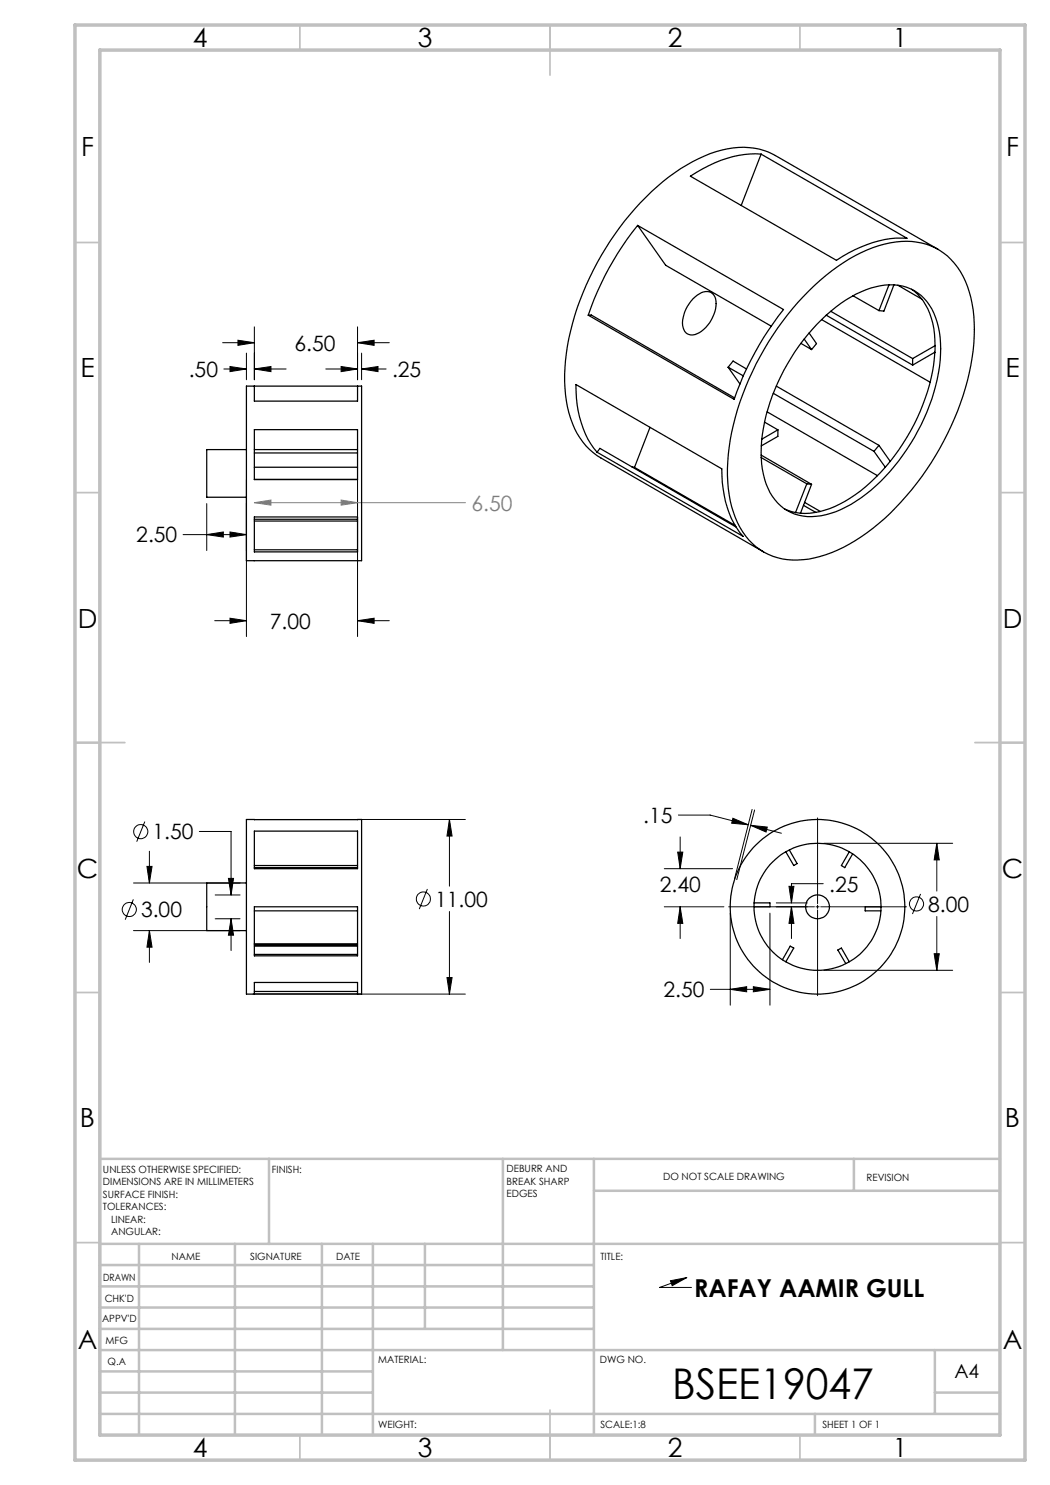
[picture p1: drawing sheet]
<svg xmlns="http://www.w3.org/2000/svg" width="210mm" height="297mm" viewBox="0 0 210 297" stroke-linecap="round" stroke-linejoin="round" font-family="sans-serif">
<g fill="none" stroke="#000" stroke-width=".2">
<path d="M44.5 68.5h6.4M44.8 73.8h4.5M46 73.3l3.3 .5-3.3 .5zM47.6 68l3.3 .5-3.3 .6zM49.3 70.6v5.3M50.9 73.8l3.3-.5v1zM50.9 65.4v10.5M50.9 73.8h6.3M65.2 73.8h6.3M68.2 73.3l3.3 .5-3.3 .5zM71.5 68.5l3.3-.5v1.1zM71.5 65.4v10.5"/>
<path d="M71.5 68.5h6.4M72.3 73.8l3.3-.5v1zM72.3 73.8h4.9M72.3 70.6v5.3M49.3 96v31.3M71.5 96v31.3M36.6 106.9h12.7M41.3 106.9l3.4-.5v1zM41.3 100.7v9.4M46 106.4l3.3 .5-3.3 .5zM42.9 124.1h6.4M46 123.6l3.3 .5-3.3 .6z"/>
<path d="M71.5 124.1l3.3-.5v1.1zM71.5 124.1h6.4M26.7 179.9l-1.7 4M26.7 176.6h21.3M29 164.3l-1.7 4M29.4 173.3h1l-.5 3.3zM29.9 170.2v6.4M39.9 166.3h6.3v12.7M43 179h5M45.7 175.7h1l-.5 3.3zM50.6 163.9h42.5M85.5 177.8l-1.6 4"/>
<path d="M89.9 163.9l.5 3.3h-1zM89.9 163.9v13.3M132.9 173.7h13.6M135.5 170.4h1.1l-.6 3.3zM135.7 163h6.3l7.6 2M136 167.4v6.3M146.6 163.7l3 1.3-3.3-.4zM150.1 165.1l3.4 .3-.3 1zM150.1 165.1l6.2 1.5M150.4 161.9l-3.5 13.9M150.9 162l-3.5 13.9M157.8 177.3h1l-.5 3.3z"/>
<path d="M163.5 163.6v17.1M164.6 176.7h-6.3v3.9M164.8 168.7h25.7M184.1 178.8l-1.6 4M187.4 168.7l.5 3.3h-1.1zM187.4 168.7v9.5M26.7 186.1h21.3M29.9 186.1l.5 3.3h-1zM29.9 186.1v6.4M43 183.8h5M46.2 183.8l.5 3.2h-1zM46.2 183.8v6.3"/>
<path d="M50.6 198.8h42.5M89.4 195.5h1l-.5 3.3zM89.9 182.3v16.5M132.9 181.4h11.9M136 181.4l.6 3.3h-1.1zM136 181.4v6.3M142.1 197.9h11.9M145.7 181.4h17.2M146 197.9l3.3-.6v1.1zM146 182.6v18.4M150.7 197.3l3.3 .6-3.3 .5zM154 182.6v18.4"/>
<path d="M155.3 180.6h6.2M158.3 181.4l.5 3.3h-1zM158.3 181.4v6.3M163.2 181.4h.6M163.5 181v.7M163.5 182v17.1M164.1 181.4h17.2M164.8 194.1h25.7M186.8 190.7h1.1l-.5 3.4zM187.4 183.3v10.8M134.1 256.1l3.3-.6-3 1.6zM137.4 255.5l-5.5 2h6.4"/>
<circle cx="28.1" cy="166.3" r="1.42"/>
<circle cx="84.7" cy="179.8" r="1.41"/>
<circle cx="25.9" cy="181.9" r="1.41"/>
<circle cx="183.3" cy="180.8" r="1.42"/>
</g>
<path d="M50.9 100.5l3.3-.5v1zM50.9 100.5h42.2M68.2 100l3.3 .5-3.3 .5z" fill="none" stroke="#808080" stroke-width=".2"/>
<g fill="none" stroke="#c0c0c0" stroke-width=".35">
<path d="M60 5v5M110 5v10M160 5v5M15 48.5h5M200 48.5h5M15 98.5h5M200 98.5h5M15 148.5h10M195 148.5h10M15 198.5h5M200 198.5h5M15 248.5h5"/>
<path d="M200 248.5h5M60 287v5M110 282v10M160 287v5"/>
</g>
<g fill="none" stroke="#c0c0c0" stroke-width=".5">
<path d="M53.8 231.8v17M100.6 231.8v38.2M118.8 231.8v55.2M118.8 238.2h81.2M170.8 231.8v6.4M200 231.8h-180v55.2M20 248.8h180M20 257.3h98.8M20 253h98.8M27.8 248.8v38.2M47 248.8v38.2M64.4 248.8v38.2"/>
<path d="M74.6 248.8v38.2M85 248.8v17M20 265.8h98.8M20 261.5h98.8M20 278.5h54.6M20 274.3h54.6M20 270h180M187 278.5h13M187 270v12.8M20 282.8h180M163 282.8v4.2"/>
</g>
<path d="M15 5h190v287h-190zM20 10h180v277h-180z" fill="none" stroke="#c0c0c0" stroke-width=".7"/>
<g fill="#000">
<path d="M134.1 256.1l3.3-.6-3 1.6z"/>
<path d="M46 73.3l3.3 .5-3.3 .5zM50.9 73.8l3.3-.5v1zM46 106.4l3.3 .5-3.3 .5zM41.3 106.9l3.4-.5v1zM47.6 68l3.3 .5-3.3 .6zM71.5 68.5l3.3-.5v1.1zM71.5 124.1l3.3-.5v1.1zM46 123.6l3.3 .5-3.3 .6zM68.2 73.3l3.3 .5-3.3 .5zM72.3 73.8l3.3-.5v1zM89.4 195.5h1l-.5 3.3zM89.9 163.9l.5 3.3h-1zM29.9 186.1l.5 3.3h-1zM29.4 173.3h1l-.5 3.3zM46.2 183.8l.5 3.2h-1zM45.7 175.7h1l-.5 3.3zM150.1 165.1l3.4 .3-.3 1zM146.6 163.7l3 1.3-3.3-.4zM146 197.9l3.3-.6v1.1zM150.7 197.3l3.3 .6-3.3 .5zM158.3 181.4l.5 3.3h-1zM157.8 177.3h1l-.5 3.3zM135.5 170.4h1.1l-.6 3.3zM136 181.4l.6 3.3h-1.1zM186.8 190.7h1.1l-.5 3.4zM187.4 168.7l.5 3.3h-1.1z"/>
</g>
<path d="M68.2 100l3.3 .5-3.3 .5zM50.9 100.5l3.3-.5v1z" fill="#808080"/>
<g fill="none" stroke="#000" stroke-width=".25">
<path d="M138.1 35.2a22.8 22.8 0 0 1 14.1-4.4l29.2 16.9a22.8 22.8 0 0 0-14.1 4.4zM152.2 30.8l-4 10.3M127.5 45.1a58.4 58.4 0 0 0-9.8 17.9M127.5 45.1l29.2 16.8a61.6 61.6 0 0 0-9.9 18l-29.1-16.9M127.5 45.1l5.6 8 21.1 12.1M138.6 59.8a3.3 3.3 0 0 1 3.6-1.3 3.6 3.6 0 0 1 .6 4.4 6.2 6.2 0 0 1-4.2 4.1 1.86 1.86 0 0 1-2.1-1.9 7.2 7.2 0 0 1 2.1-5.3zM161.7 58.2a32.5 32.5 0 0 1 16.3-9.6 12.8 12.8 0 0 1 15.5 8.7 32.6 32.6 0 0 1 0 18.8 56.8 56.8 0 0 1-20.1 30.4 25.5 25.5 0 0 1-13.8 5.5 12.7 12.7 0 0 1-12.9-9.6 33.3 33.3 0 0 1 .4-19 58.7 58.7 0 0 1 14.6-25.2zM170.6 59.2l5.2 2.9M177.8 57l-2 5.1M178.8 57l-2 5.2-1-.1M179.6 57l4.8 2.8M182.3 57.9a12.3 12.3 0 0 1 4.7 10v1.2"/>
<path d="M187.6 49.9l-32.5-18.8a15.2 15.2 0 0 0-13.1-.4 39.9 39.9 0 0 0-16 12.2 56.2 56.2 0 0 0-12.9 29.2 25.3 25.3 0 0 0 2.3 14.6l.6 .9a12.4 12.4 0 0 0 4.2 4l32.5 18.8M49.3 77.2h23v34.9h-23zM50.9 77.2v3h20.6v-3M115.2 76.9l29.2 16.9a20 20 0 0 0 4.2 13.5l-29.2-16.9a19.3 19.3 0 0 1-4.2-12.1zM117.7 63h.6l28.6 16.6M145.6 73.4l1-1.2 2.7 1.6M145.6 73.4l2.4 3.4M145.6 73.4l3.1 1.8M154.7 78.7l20.1 11.6M155.3 77.2l20.5 11.9M160.2 68.7l2.1 1.2M160.8 67.8l1.5 2.1"/>
<path d="M161.8 66.6l1.5 2.1-1 1.2M163.3 64.9a24.5 24.5 0 0 1 12.8-7.8 9.2 9.2 0 0 1 11 6.4 24 24 0 0 1-.3 15 41.4 41.4 0 0 1-14.6 21.1 16.7 16.7 0 0 1-11.6 3.6 9.4 9.4 0 0 1-7.7-7.4 27.4 27.4 0 0 1 1.5-16.6 43.6 43.6 0 0 1 8.9-14.3zM164.3 63.9l21.7 12.5M165.2 63l17.3 10M166.2 62.3l16.3 9.4M182.5 71.7v1.3M187 70.4a40.4 40.4 0 0 1-9 21.9M187 70.4l-4.5 2.6M187 69.1v1.3M187 69.1l-4.5 2.6M49.3 89.9h-8v9.5h8M50.9 85.9h20.6v10h-20.6z"/>
<path d="M50.9 89.9h20.6M50.9 90.6h20.6M50.9 93.4h20.6M119.4 90.4l.6-.7 27.2 15.7M126.4 93.4l.5 .1M126.9 93.5l20.1 11.6M130 85.5l-3.1 8M152.2 91.5l9.2 5.3M152.2 91l10.1 5.9M152.9 84.4l2.7 1.6M153.4 82.4l22.1 12.7M155.6 86l-3.2 1.8"/>
<path d="M155.6 86v1.3l-3.3 1.9M161.4 96.8l-2.3 5.7M161.4 96.8l.9 .1M162.3 96.9l-2.2 5.8M174.8 90.3l2.3 3.1M175.8 89.1l-1 1.2M175.8 89.1l2.2 3.2M177.1 93.4a27 27 0 0 1-13.2 8.9 12 12 0 0 1-3.8 .4M178 92.3l-.9 1.1M50.9 103.4h20.6v7h-20.6zM50.9 110h20.6M50.9 104.2h20.6"/>
<path d="M50.9 103.9h20.6M156.9 101.8l2.2 .7M159.1 102.5l1 .2M160.7 101.1l2.5 1.4M160.9 100.5l3.2 1.8M49.3 163.9h23v34.9h-23zM49.3 176.6h-8v9.5h8M50.9 166.2h20.6v7.5h-20.6zM50.9 173.1h20.6M50.9 173.5h20.6M157.9 170l1.5 2.7-.6 .4-1.6-2.7M169.9 170.4l-1.6 2.7 .6 .4 1.6-2.7"/>
<path d="M50.9 198.8v-2.3h20.6v2.3M50.9 181.4h20.6v9.8h-20.6zM50.9 189h20.6M50.9 190.9h20.6M50.9 189.2h20.6M50.9 198.3h20.6M50.9 182.2h20.6M50.9 188.8h20.6M150.8 180.6h3.2v.8h-3.2M156.5 191.9l1.5-2.7 .8 .4-1.6 2.8M169.9 192.4l-1.6-2.8-.7 .4 1.6 2.7M176.2 181.4h-3.2v.8h3.2"/>
<circle cx="163.5" cy="181.4" r="2.38"/>
<circle cx="163.5" cy="181.4" r="17.5"/>
<circle cx="163.5" cy="181.4" r="12.7"/>
</g>
<text font-size="8.5" x="134.4" y="279.7">BSEE19047</text>
<g font-size="5.3">
<text x="38.5" y="9.5">4</text>
<text x="83.5" y="9.5">3</text>
<text x="133.6" y="9.5">2</text>
<text x="178.6" y="9.5">1</text>
<text x="16.2" y="31.3">F</text>
<text x="201.2" y="31.3">F</text>
<text x="16.1" y="75.5">E</text>
<text x="201.1" y="75.5">E</text>
<text x="15.5" y="125.5">D</text>
<text x="200.5" y="125.5">D</text>
<text x="15.4" y="175.5">C</text>
<text x="200.4" y="175.5">C</text>
<text x="16" y="225.5">B</text>
<text x="201" y="225.5">B</text>
<text x="15.5" y="269.8">A</text>
<text x="200.5" y="269.8">A</text>
<text x="38.5" y="291.5">4</text>
<text x="83.5" y="291.5">3</text>
<text x="133.6" y="291.5">2</text>
<text x="178.6" y="291.5">1</text>
</g>
<text font-size="4.9" x="138.8" y="259.5">RAFAY AAMIR GULL</text>
<g font-size="4.2">
<text x="58.9" y="70.1">6.50</text>
<text x="37.8" y="75.4">.50</text>
<text x="78.4" y="75.4">.25</text>
<text x="27.3" y="108.5">2.50</text>
<text x="54" y="125.7">7.00</text>
<text x="30.5" y="167.9">1.50</text>
<text x="128.7" y="164.6">.15</text>
<text x="132" y="178.3">2.40</text>
<text x="165.8" y="178.3">.25</text>
<text x="28.2" y="183.4">3.00</text>
<text x="87" y="181.3">11.00</text>
<text x="185.7" y="182.3">8.00</text>
<text x="132.7" y="199.4">2.50</text>
</g>
<text font-size="4.2" fill="#808080" x="94.3" y="102.1">6.50</text>
<text font-size="3.9" x="190.9" y="275.5">A4</text>
<g font-size="2">
<text x="20.6" y="234.6">UNLESS OTHERWISE SPECIFIED:</text>
<text x="20.6" y="237.1">DIMENSIONS ARE IN MILLIMETERS</text>
<text x="20.6" y="239.6">SURFACE FINISH:</text>
<text x="54.4" y="234.6">FINISH:</text>
<text x="101.3" y="234.5">DEBURR AND</text>
<text x="101.3" y="237">BREAK SHARP</text>
<text x="101.3" y="239.5">EDGES</text>
<text x="132.6" y="236">DO NOT SCALE DRAWING</text>
<text x="173.3" y="236.2">REVISION</text>
<text x="20.6" y="242.1">TOLERANCES:</text>
<text x="22.2" y="244.6">LINEAR:</text>
<text x="22.2" y="247.1">ANGULAR:</text>
<text x="34.3" y="252">NAME</text>
<text x="50" y="251.9">SIGNATURE</text>
<text x="67.2" y="251.9">DATE</text>
<text x="120.1" y="251.9">TITLE:</text>
<text x="20.6" y="256.1">DRAWN</text>
<text x="20.9" y="260.3">CHK'D</text>
<text x="20.4" y="264.4">APPV'D</text>
<text x="21.1" y="268.8">MFG</text>
<text x="21.5" y="273">Q.A</text>
<text x="75.6" y="272.5">MATERIAL:</text>
<text x="120" y="272.5">DWG NO.</text>
<text x="75.6" y="285.5">WEIGHT:</text>
<text x="120.1" y="285.6">SCALE:1:8</text>
<text x="164.5" y="285.6">SHEET 1 OF 1</text>
</g>
</svg>
